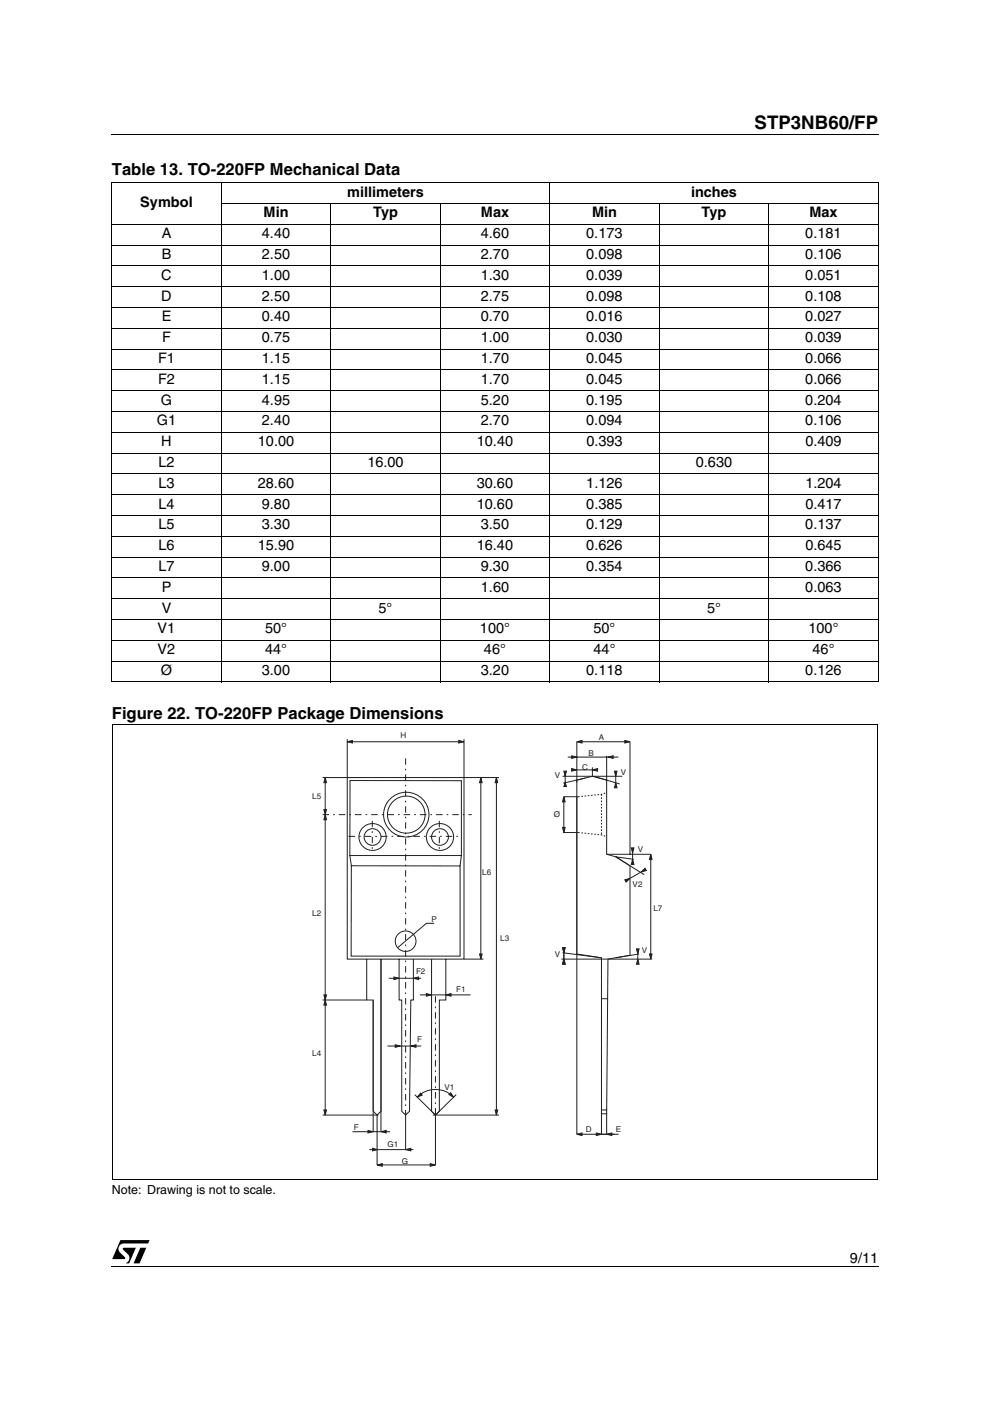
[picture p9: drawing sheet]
<svg xmlns="http://www.w3.org/2000/svg" width="210mm" height="297mm" viewBox="0 0 210 297" stroke-linecap="round" stroke-linejoin="round" font-family="sans-serif">
<path d="M23.6 28.4l.1 .2zM23.6 268.4l.1 .2z" fill="#000"/>
<path d="M23.7 28.5h162.6M23.7 268.5h162.6" fill="none" stroke="#000" stroke-width=".21"/>
<path d="M23.7 262.9h8.1v5h-8.1z" fill="#fff"/>
<path d="M26.1 264.6l2.7-.1-1.4 3.4-.7-.1a1.17 1.17 0 0 0 .4-1.9l-1-1zM29.8 264.5h1.2l-1.4 3.4h-1.3zM25.5 262.9h6.2l-.3 .7h-5.2a1.12 1.12 0 0 0-1 .8 1.12 1.12 0 0 0 .3 1.2l1 1v.3l-2.7 .1z" fill="#000"/>
<g fill="none" stroke="#000" stroke-width=".21">
<path d="M23.6 38.7h162.7M23.7 38.8v8.6M46.9 38.6v106.1M116.6 38.6v106.1M186.2 38.8v8.6M23.6 47.5h162.7M23.6 52h162.7M23.6 56.4h162.7M23.7 47.7v96.8M46.8 43.1h139.5M70.1 43v101.7M93.3 43v101.7"/>
<path d="M139.8 43v101.7M163 43v101.7M186.2 47.7v96.8M23.6 60.8h162.7M23.6 65.2h162.7M23.6 69.6h162.7M23.6 74h162.7M23.6 78.4h162.7M23.6 82.8h162.7M23.6 87.2h162.7M23.6 91.7h162.7M23.6 96.1h162.7"/>
<path d="M23.6 100.5h162.7M23.6 104.9h162.7M23.6 109.3h162.7M23.6 113.7h162.7M23.6 118.1h162.7M23.6 122.5h162.7M23.6 126.9h162.7M23.6 131.3h162.7M23.6 135.7h162.7M23.6 140.2h162.7M23.6 144.6h162.7"/>
</g>
<path d="M66.2 154.9h74.3v92.5h-74.3z" fill="#fff"/>
<g fill="none" stroke="#201f20" stroke-width=".21">
<path d="M73.6 156.7v8.2M73.6 157.3h24.8M98.4 156.7v8.2h7.4M68.4 164.9h8.3M69 164.9v71.5M73.6 164.9h24.8v38.4h-24.8zM74.2 165.5h23.6v15.9h-23.6zM102 164.9v38.4M105.3 164.9v71.5M119.3 164.6h12.6M119.8 163.8v3M120.4 160.5h10.7"/>
<path d="M121.2 163.2h5.5M122.3 165.4l3.3-.8 3 .8v15.7l2 .6 3 1.9v18.9l-4.7 .8-.3 32.8h-1.1v-33l-5.2-.8zM122.3 165.9v-8.6h11.3v23.8M122.3 168.9v71.6h8.9M122.6 168.9h-3v7.6h3M124.1 165l-4.7 1M125.6 162.7v1.9M125.9 164.6l5.5 1.6M128.6 160.2v5.5M130.5 163.5l.1 3.3M134.1 179.8v3.5M74.2 181.4l.3 2.2"/>
<path d="M74.5 183.6h23.1v19.1h-23.1zM92.1 195.8h-1.7l-6 5.1M97.8 181.4l-.2 2.2M128.6 181.1h9.4v22.2M134.4 182.2l-3.8-.5 6 3.8M136.9 184.3l-4.3 2.5M68.4 212h9.4M77.8 203.3v8.7h1.3v23.6l.9 .8 .8-.8v-32.3v36.6M79.1 212.2v27.7M82.4 207.4h6.9M84.6 203.3v8.7h.6v23.6l.8 .8 .8-.8 .3-23.6h.6v-8.7M89 210.9h10.8"/>
<path d="M91.5 203.3v32.3l.8 .8 .9-.8v-23.6h1.3v-8.7M98.4 203.3h4.1M119 203.3h19.3M119.3 202l8.2 1.1M119.6 200.9v3.5M127.5 211.8h1.4M135.2 201.2v3.2M135.5 202.3l-4.9 .8M68.4 236.4h11.8M74.7 239.9h8M80 236.4v10.6h12.3v-10.6M82.2 221.8h7.1"/>
<path d="M86 235.9v7.8M87.9 232.1l4.4 4.3 4.4-4.3M88.5 232.6a5.4 5.4 0 0 1 7.7 0M91.8 236.4h14M127.5 235.3h1.1M127.5 236.1v4.4M128.6 236.1v4.4M78.3 243.7h9.4"/>
<circle cx="79" cy="177.5" r="1.78"/>
<circle cx="79" cy="177.5" r="2.87"/>
<circle cx="86.2" cy="172.7" r="4"/>
<circle cx="86.2" cy="172.7" r="4.8"/>
<circle cx="93.3" cy="177.5" r="1.78"/>
<circle cx="93.3" cy="177.5" r="2.87"/>
<circle cx="86" cy="199.6" r="2.18"/>
</g>
<path d="M122.6 176.5l5.2 .6 .6 .2M122.6 168.9l5.2-.5 .6-.3M127.5 168.4v8.7" fill="none" stroke="#201f20" stroke-width=".21" stroke-dasharray=".3 .3" stroke-linecap="butt"/>
<g fill="#201f20" stroke="#201f20" stroke-width=".21">
<path d="M97.3 157l1.1 .3-1.1 .2z"/>
<path d="M73.6 157.3l1.1-.3v.5z"/>
<path d="M69 164.9l.2 1h-.5z"/>
<path d="M68.7 171.6h.5l-.2 1.1z"/>
<path d="M69 172.7l.2 1.1h-.5z"/>
<path d="M68.7 210.9h.5l-.2 1.1z"/>
<path d="M68.7 235.3h.5l-.2 1.1z"/>
<path d="M69 212l.2 1.1h-.5z"/>
<path d="M105.3 164.9l.2 1h-.5z"/>
<path d="M105 235.3h.5l-.2 1.1z"/>
<path d="M102 164.9l.2 1h-.5z"/>
<path d="M101.7 202.3h.5l-.2 1z"/>
<path d="M83.8 221.5l1.1 .3-1.1 .3z"/>
<path d="M90.4 210.7l1.1 .2-1.1 .3z"/>
<path d="M83.5 207.1l1.1 .3-1.1 .3z"/>
<path d="M87.1 221.8l1.1-.3v.6z"/>
<path d="M94.5 210.9l1.1-.2v.5z"/>
<path d="M87.7 207.4l1.1-.3v.6z"/>
<path d="M95.6 231.7l.6 .9-1-.5z"/>
<path d="M89.2 231.7l.3 .5-1 .4z"/>
<path d="M78 239.7l1.1 .2-1.1 .3z"/>
<path d="M80.8 239.9l1.1-.2v.5z"/>
<path d="M79 243.5l1.1 .2-1.1 .3z"/>
<path d="M86 243.7l1.1-.2v.5z"/>
<path d="M91.2 246.7l1.1 .3-1.1 .3z"/>
<path d="M80 247l1.1-.3v.6z"/>
<path d="M132.5 157l1.1 .3-1.1 .2z"/>
<path d="M122.3 157.3l1.1-.3v.5z"/>
<path d="M121.2 160.2l1.1 .3-1.1 .3z"/>
<path d="M128.9 160.5l1.1-.3v.6z"/>
<path d="M121.2 163l1.1 .2-1.1 .3z"/>
<path d="M125.6 163.2l1.1-.2v.5z"/>
<path d="M130.3 163.5h.5l-.3 1.1z"/>
<path d="M130.6 165.9l.2 1.1h-.5z"/>
<path d="M119.5 163.5h.6l-.3 1.1z"/>
<path d="M119.8 165.9l.3 .9h-.5z"/>
<path d="M119.6 168.9l.2 1.1h-.5z"/>
<path d="M119.3 175.4h.5l-.2 1.1z"/>
<path d="M133.8 179.8h.6l-.3 1z"/>
<path d="M134.1 182.2l.3 1.1h-.5z"/>
<path d="M138 181.1l.3 1.1h-.6z"/>
<path d="M137.7 202.3h.6l-.3 1z"/>
<path d="M132.5 186.5l1.1-.3-.8 .8z"/>
<path d="M135.9 184.9l.9-.8 .2 .5z"/>
<path d="M135 201.2h.5l-.3 1.1z"/>
<path d="M135.2 203.3l.3 1.1h-.5z"/>
<path d="M119.3 200.9h.5l-.2 1.1z"/>
<path d="M119.6 203.3l.2 1.1h-.5z"/>
<path d="M126.4 240.2l1.1 .3-1.1 .3z"/>
<path d="M128.6 240.5l1.1-.3v.6z"/>
<path d="M122.3 240.5l1.1-.3v.6z"/>
</g>
<path d="M68.4 172.7h31.6M73.9 177.3h23.9M78.9 174v6.8M86 160.8v75.3M93.2 174v6.8M92.3 211.2v25.2" fill="none" stroke="#201f20" stroke-width=".21" stroke-dasharray="1.4 .9 .3 .9" stroke-linecap="butt"/>
<path d="M23.8 153.6v96.4M23.8 153.7h162.4M186.1 153.7v96.4M23.7 250h162.4" fill="none" stroke="#000" stroke-width=".21"/>
<text font-size="4" x="160" y="27.4">STP3NB60/FP</text>
<g font-size="3.5">
<text x="23.7" y="37.1">Table 13. TO-220FP Mechanical Data</text>
<text x="23.7" y="152.4">Figure 22. TO-220FP Package Dimensions</text>
</g>
<g font-size="3.1">
<text x="73.6" y="41.7">millimeters</text>
<text x="146.5" y="41.7">inches</text>
<text x="29.7" y="43.9">Symbol</text>
<text x="55.9" y="46.1">Min</text>
<text x="79.1" y="46.1">Typ</text>
<text x="102" y="46.1">Max</text>
<text x="125.5" y="46.1">Min</text>
<text x="148.7" y="46.1">Typ</text>
<text x="171.6" y="46.1">Max</text>
<text x="34.3" y="50.5">A</text>
<text x="55.5" y="50.5">4.40</text>
<text x="102" y="50.5">4.60</text>
<text x="124.3" y="50.5">0.173</text>
<text x="170.7" y="50.5">0.181</text>
<text x="34.2" y="59.3">C</text>
<text x="34.3" y="54.9">B</text>
<text x="55.5" y="54.9">2.50</text>
<text x="55.5" y="59.3">1.00</text>
<text x="102" y="54.9">2.70</text>
<text x="102" y="59.3">1.30</text>
<text x="124.3" y="54.9">0.098</text>
<text x="124.3" y="59.3">0.039</text>
<text x="170.7" y="54.9">0.106</text>
<text x="170.7" y="59.3">0.051</text>
<text x="34.2" y="63.7">D</text>
<text x="55.5" y="63.7">2.50</text>
<text x="102" y="63.7">2.75</text>
<text x="124.3" y="63.7">0.098</text>
<text x="170.7" y="63.7">0.108</text>
<text x="34.3" y="68.1">E</text>
<text x="55.5" y="68.1">0.40</text>
<text x="102" y="68.1">0.70</text>
<text x="124.3" y="68.1">0.016</text>
<text x="170.7" y="68.1">0.027</text>
<text x="33.5" y="76.9">F1</text>
<text x="34.4" y="72.5">F</text>
<text x="55.5" y="76.9">1.15</text>
<text x="55.5" y="72.5">0.75</text>
<text x="101.9" y="76.9">1.70</text>
<text x="102" y="72.5">1.00</text>
<text x="124.3" y="76.9">0.045</text>
<text x="124.3" y="72.5">0.030</text>
<text x="170.7" y="72.5">0.039</text>
<text x="170.7" y="76.9">0.066</text>
<text x="33.5" y="81.4">F2</text>
<text x="55.5" y="81.4">1.15</text>
<text x="101.9" y="81.4">1.70</text>
<text x="124.3" y="81.4">0.045</text>
<text x="170.7" y="81.4">0.066</text>
<text x="34.1" y="85.8">G</text>
<text x="55.5" y="85.8">4.95</text>
<text x="102" y="85.8">5.20</text>
<text x="124.3" y="85.8">0.195</text>
<text x="170.7" y="85.8">0.204</text>
<text x="33.3" y="90.2">G1</text>
<text x="34.2" y="94.6">H</text>
<text x="54.7" y="94.6">10.00</text>
<text x="55.5" y="90.2">2.40</text>
<text x="101.1" y="94.6">10.40</text>
<text x="102" y="90.2">2.70</text>
<text x="124.3" y="90.2">0.094</text>
<text x="124.3" y="94.6">0.393</text>
<text x="170.7" y="90.2">0.106</text>
<text x="170.8" y="94.6">0.409</text>
<text x="33.6" y="99">L2</text>
<text x="77.9" y="99">16.00</text>
<text x="147.5" y="99">0.630</text>
<text x="33.6" y="103.4">L3</text>
<text x="33.6" y="107.8">L4</text>
<text x="54.7" y="103.4">28.60</text>
<text x="55.5" y="107.8">9.80</text>
<text x="101.1" y="107.8">10.60</text>
<text x="101.1" y="103.4">30.60</text>
<text x="124.3" y="107.8">0.385</text>
<text x="124.3" y="103.4">1.126</text>
<text x="170.8" y="107.8">0.417</text>
<text x="170.8" y="103.4">1.204</text>
<text x="33.6" y="112.2">L5</text>
<text x="55.5" y="112.2">3.30</text>
<text x="102" y="112.2">3.50</text>
<text x="124.3" y="112.2">0.129</text>
<text x="170.7" y="112.2">0.137</text>
<text x="33.6" y="116.6">L6</text>
<text x="54.7" y="116.6">15.90</text>
<text x="101.1" y="116.6">16.40</text>
<text x="124.3" y="116.6">0.626</text>
<text x="170.8" y="116.6">0.645</text>
<text x="33.6" y="121.1">L7</text>
<text x="34.3" y="125.5">P</text>
<text x="55.5" y="121.1">9.00</text>
<text x="102" y="121.1">9.30</text>
<text x="102" y="125.5">1.60</text>
<text x="124.3" y="121.1">0.354</text>
<text x="170.7" y="125.5">0.063</text>
<text x="170.7" y="121.1">0.366</text>
<text x="34.3" y="129.9">V</text>
<text x="80.3" y="129.9">5°</text>
<text x="149.9" y="129.9">5°</text>
<text x="33.4" y="134.3">V1</text>
<text x="56.2" y="134.3">50°</text>
<text x="101.8" y="134.3">100°</text>
<text x="125.8" y="134.3">50°</text>
<text x="171.4" y="134.3">100°</text>
<text x="33.4" y="138.7">V2</text>
<text x="34.1" y="143.1">Ø</text>
<text x="55.5" y="143.1">3.00</text>
<text x="56.2" y="138.7">44°</text>
<text x="102" y="143.1">3.20</text>
<text x="102.6" y="138.7">46°</text>
<text x="124.3" y="143.1">0.118</text>
<text x="125.8" y="138.7">44°</text>
<text x="170.7" y="143.1">0.126</text>
<text x="172.3" y="138.7">46°</text>
<text x="180.2" y="267.7">9/11</text>
</g>
<text font-size="2.6" x="23.7" y="253.2">Note: Drawing is not to scale.</text>
<g font-size="1.7" fill="#201f20">
<text x="84.9" y="156.5">H</text>
<text x="124.8" y="160.2">B</text>
<text x="127" y="157">A</text>
<text x="117.6" y="164.9">V</text>
<text x="123.4" y="163.2">C</text>
<text x="131.7" y="164.3">V</text>
<text x="66.2" y="169.5">L5</text>
<text x="117.4" y="173.3">Ø</text>
<text x="102.2" y="185.5">L6</text>
<text x="135.2" y="180.6">V</text>
<text x="134.1" y="188.2">V2</text>
<text x="66.2" y="194.1">L2</text>
<text x="91.5" y="195.5">P</text>
<text x="138.5" y="193">L7</text>
<text x="106.1" y="199.6">L3</text>
<text x="117.6" y="202.8">V</text>
<text x="136.1" y="202">V</text>
<text x="88.2" y="206.6">F2</text>
<text x="96.7" y="210.4">F1</text>
<text x="88.5" y="221">F</text>
<text x="66.2" y="223.9">L4</text>
<text x="94.3" y="231">V1</text>
<text x="75" y="239.7">F</text>
<text x="124.2" y="239.9">D</text>
<text x="130.6" y="239.9">E</text>
<text x="82.2" y="243.2">G1</text>
<text x="85.2" y="246.7">G</text>
</g>
</svg>
